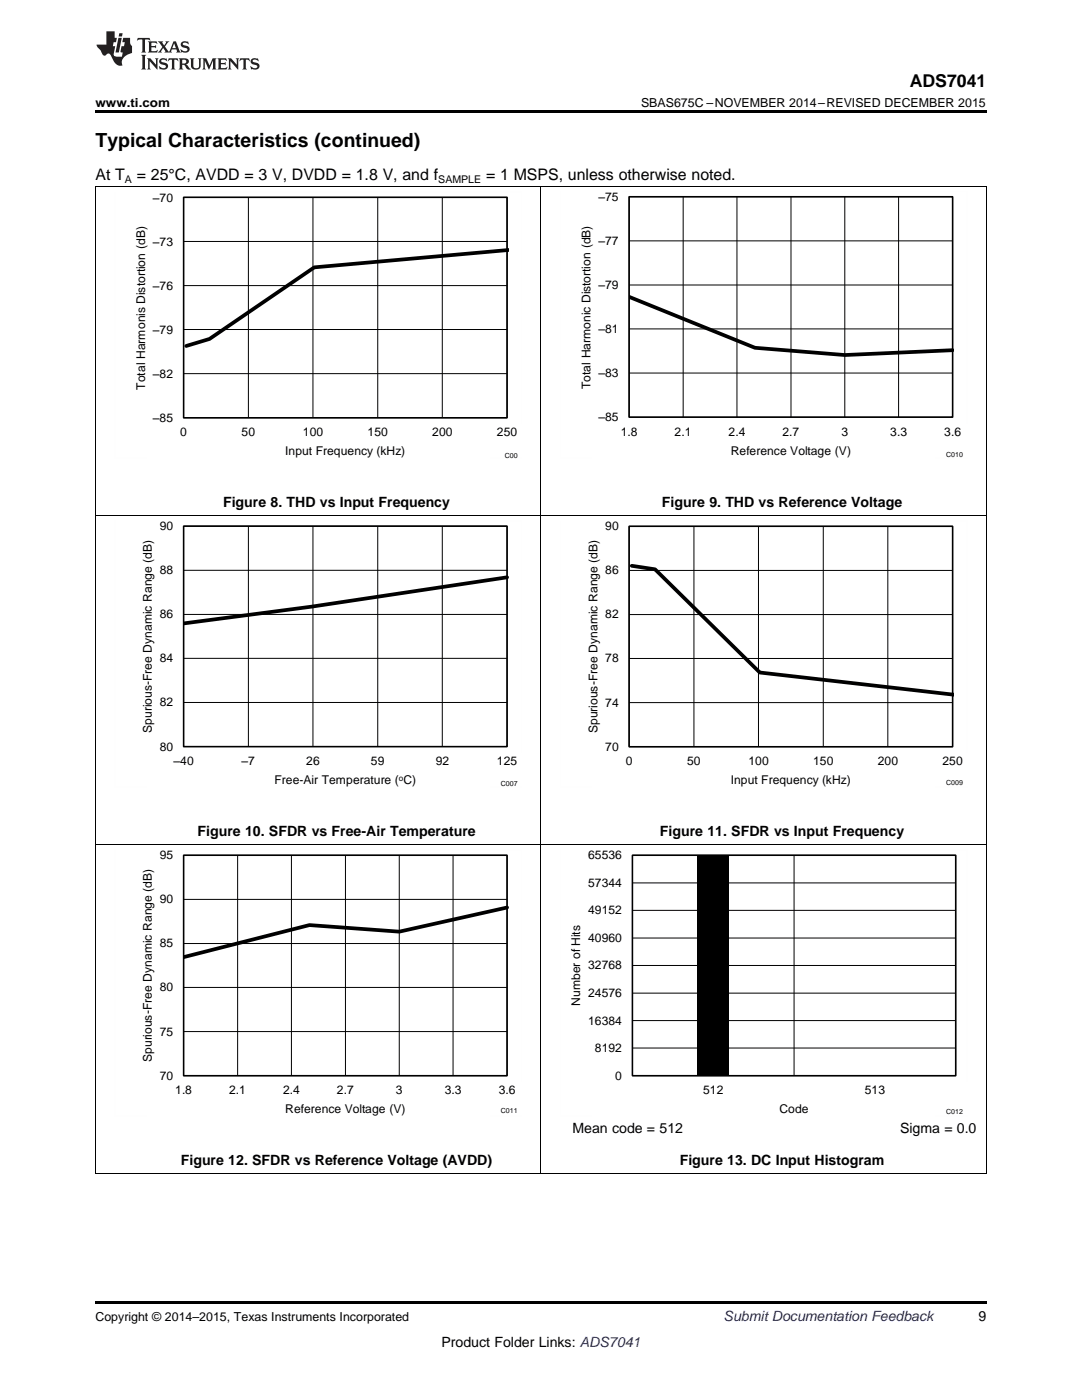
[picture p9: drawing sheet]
<svg xmlns="http://www.w3.org/2000/svg" width="216mm" height="279mm" viewBox="0 0 216 279" stroke-linecap="round" stroke-linejoin="round" font-family="sans-serif">
<path d="M19 22h177.8v.5h-177.8zM139.1 170.7h6.4v44h-6.4zM19 234.2h.2zM196.7 234.2h.1zM19 259.7h177.8v.5h-177.8z" fill="#000"/>
<g fill="none" stroke="#000" stroke-width=".2">
<path d="M19 37.2h177.8M19.1 37.3v196.9M36.6 39.4h64.6v44h-64.6zM49.6 39.4v44M62.4 39.4v44M75.4 39.4v44M88.3 39.4v44M107.9 37.3v196.9M125.5 39.3h64.6v44h-64.6zM136.3 39.3v44M147.1 39.3v44M157.8 39.3v44"/>
<path d="M168.6 39.3v44M179.3 39.3v44M196.8 37.3v196.9M36.6 57h64.6M36.6 48.2h64.6M125.5 56.9h64.6M125.5 48.1h64.6M36.6 74.6h64.6M36.6 65.8h64.6M125.5 74.4h64.6M125.5 65.6h64.6M19 102.9h177.8"/>
<path d="M36.6 105h64.6v44h-64.6zM36.6 113.8h64.6M49.6 105v44M62.4 105v44M75.4 105v44M88.3 105v44M125.5 105h64.6v44h-64.6zM125.5 113.8h64.6M138.5 105v44M151.3 105v44M164.3 105v44M177.2 105v44"/>
<path d="M36.6 131.4h64.6M36.6 122.6h64.6M125.5 131.4h64.6M125.5 122.6h64.6M36.6 140.2h64.6M125.5 140.2h64.6M19 168.5h177.8M36.6 170.7h64.6v44h-64.6zM36.6 179.5h64.6M47.4 170.7v44M58.2 170.7v44M68.9 170.7v44"/>
<path d="M79.7 170.7v44M90.4 170.7v44M126.2 170.7h64.5v44h-64.5zM126.2 176.2h64.5M158.4 170.7v44M36.6 197.1h64.6M36.6 188.3h64.6M126.2 198.2h64.5M126.2 192.7h64.5M126.2 187.2h64.5M126.2 181.7h64.5M36.6 205.9h64.6"/>
<path d="M126.2 209.2h64.5M126.2 203.7h64.5M19 234.2h177.8"/>
</g>
<path d="M36.6 39.4h64.6v44h-64.6zM125.5 39.3h64.6v44h-64.6zM36.6 105h64.6v44h-64.6zM125.5 105h64.6v44h-64.6zM36.6 170.7h64.6v44h-64.6zM126.2 170.7h64.5v44h-64.5z" fill="none" stroke="#000" stroke-width=".31"/>
<path d="M101.4 49.9l-38.7 3.5-20.9 14.2-4.6 1.4M125.5 59.2l25.1 10.2 18 1.5 21.5-1M101.2 115.2l-39.1 5.9-25.5 3.3M126.1 112.9l4.6 .7 20.9 20.6 38.7 4.4M101.2 181.1l-21.5 4.8-18-1.3-25.1 6.4" fill="none" stroke="#000" stroke-width=".74"/>
<g fill="none" stroke="#fefefe" stroke-width=".2" stroke-dasharray=".4 .1" stroke-linecap="butt">
<path d="M22.9 38.3v53.2M35.4 38.3h68.7M104.1 38.3v46.2M111.8 38.2v53.2M124.3 38.2h68.7M193 38.2v46.2M22.9 91.5h6.3M97.8 91.5h6.3M111.8 91.4h6.3M186.7 91.4h6.3M22.9 104v53.2M35.4 104h68.7"/>
<path d="M104.1 104v46.2M111.8 104v53.2M124.3 104h68.7M193 104v46.2M22.9 157.1h6.3M97.8 157.1h6.3M111.8 157.1h6.3M186.7 157.1h6.3M22.9 169.6v53.2M35.4 169.6h68.7M104.1 169.6v46.2M111.8 169.6v53.2"/>
<path d="M124.3 169.6h68.7M193 169.6v46.2M22.9 222.8h6.3M97.8 222.8h6.3M111.8 222.8h6.3M186.7 222.8h6.3"/>
</g>
<g fill="#231f20">
<path d="M27.5 7.6l-.1 .5 .4-.2h.6v.1v2.1l-.2 .4h1l-.3-.4v-2.1l.1-.1h.5l.5 .2-.2-.5zM29.5 8.3l.2 .3v1.5l-.2 .4h1.8l.2-.6a1.04 1.04 0 0 1-1.3 .2v-.7h.6l.3 .2v-.6l-.3 .2h-.6v-.6l.8-.1 .4 .3-.2-.5zM31.5 8.3l.9 1.1-.9 1.1h.8l-.2-.2 .5-.7 .4 .7-.2 .2h1.5l-.1-.2 .1-.4h.9l.1 .4-.2 .2h1l-.3-.3-.7-1.9h-.5l-.9 2-.8-1 .9-1h-.8l.1 .3-.3 .5-.4-.6 .2-.2zM34.7 8.6l.4 1h-.7zM36.3 8.4a.63 .63 0 0 0-.2 .7 .63 .63 0 0 0 .6 .4l.6 .2 .1 .2a.75 .75 0 0 1-.7 .4 .75 .75 0 0 1-.6-.5l.1 .7 .1-.1a1.11 1.11 0 0 0 1.5-.6 1.13 1.13 0 0 0-1.2-.8l-.1-.4a1.04 1.04 0 0 1 1.2 .2l-.2-.5-.1 .1-.5-.2zM28.2 10.9l.2 .4v2.2l-.2 .4h1l-.3-.4v-2.2l.3-.4zM29.3 11.6l.3 .4v1.5l-.3 .4h.8l-.2-.4v-1.3l1.5 1.7v-1.9l.2-.4h-.7l.2 .4v.9l-1.1-1.3zM32 11.8a.62 .62 0 0 0-.2 .7 .62 .62 0 0 0 .6 .4l.6 .1 .1 .3a.76 .76 0 0 1-.7 .3 .76 .76 0 0 1-.6-.4l.1 .7 .1-.1a1.11 1.11 0 0 0 1.5-.6 1.13 1.13 0 0 0-1.2-.8l-.1-.4a1.04 1.04 0 0 1 1.2 .2l-.2-.6-.1 .1-.5-.1zM33.7 11.6l-.2 .6a.61 .61 0 0 1 .8-.3v1.6l-.2 .4h.9l-.2-.4v-1.6a.63 .63 0 0 1 .8 .3l-.2-.6zM35.6 11.6l.3 .4v1.5l-.3 .4h1l-.2-.2v-.8l.5 .2a.76 .76 0 0 0 1.2 .7l-1-1a.58 .58 0 0 0 .6-.5 .58 .58 0 0 0-.5-.6zM36.4 11.9h.1a.45 .45 0 0 1 .5 .1 .45 .45 0 0 1 .1 .5l-.7 .2zM37.9 11.6l.2 .2a2.17 2.17 0 0 0 .3 1.9 .99 .99 0 0 0 1.6-.6v-1.1l.2-.4h-.7l.2 .2a1.92 1.92 0 0 1-.2 1.8 .6 .6 0 0 1-.9-.5v-1.1l.2-.4zM40.4 11.6l.2 .4v1.5l-.2 .4h.7l-.2-.4v-1.4l.8 1.8 .8-1.8v1.4l-.2 .4h.9l-.2-.4v-1.5l.2-.4h-.8l-.6 1.5-.6-1.5zM43.4 11.6l.2 .4v1.5l-.2 .4h1.8l.2-.6a1.04 1.04 0 0 1-1.3 .1v-.6h.5l.4 .2v-.6l-.4 .2h-.5v-.7h.8l.3 .3-.1-.6zM45.5 11.6l.2 .4v1.5l-.2 .4h.7l-.2-.4v-1.3l1.5 1.7v-1.9l.2-.4h-.7l.2 .4v.9l-1.1-1.3zM47.9 11.6l-.1 .6a.61 .61 0 0 1 .8-.3v1.6l-.3 .4h1l-.3-.4 .1-1.6a.63 .63 0 0 1 .7 .3l-.1-.6zM50.2 11.8a.62 .62 0 0 0-.2 .7 .62 .62 0 0 0 .6 .4l.6 .1 .2 .3a.76 .76 0 0 1-.8 .3 .76 .76 0 0 1-.6-.4l.1 .7 .2-.1a1.11 1.11 0 0 0 1.5-.6 1.13 1.13 0 0 0-1.3-.8l-.1-.4a1.04 1.04 0 0 1 1.2 .2l-.1-.6-.2 .1-.5-.1z"/>
<path d="M21.2 6.3v2.6h-1.9l.1 .4 .7 .9a.91 .91 0 0 0 1 .8 .56 .56 0 0 1 .5-.3 .56 .56 0 0 1 .5 .3l.4 .8a1.53 1.53 0 0 0 1.9 1.2 1.54 1.54 0 0 1 1-2.1l.9-.3v-1.4a1.52 1.52 0 0 1-.3-1.6h-1.4l-.2 .8h.5l-.2 .8h-.4l-.2 1v.2l.4 .1-.2 .8a1.93 1.93 0 0 1-1.6-.3l.3-1.8h-.5l.2-.8h.4l.2-.8h-.4v-1.3zM23.6 7.6l-.6 2.9h.7l.6-2.9zM23.8 6.6l-.1 .7h.6l.2-.7z"/>
</g>
<text font-size="3.9" x="19" y="29.3">Typical Characteristics (continued)</text>
<text font-size="3.5" x="181.5" y="17.3">ADS7041</text>
<g font-size="3.2">
<text x="19" y="36">At T</text>
<text x="27.3" y="36">= 25°C, AVDD = 3 V, DVDD = 1.8 V, and f</text>
<text x="97" y="36">= 1 MSPS, unless otherwise noted.</text>
</g>
<g font-size="2.8">
<text x="44.5" y="101.1">Figure 8. THD vs Input Frequency</text>
<text x="132.1" y="101.1">Figure 9. THD vs Reference Voltage</text>
<text x="39.4" y="166.8">Figure 10. SFDR vs Free-Air Temperature</text>
<text x="131.7" y="166.8">Figure 11. SFDR vs Input Frequency</text>
<text x="114.2" y="226.1">Mean code = 512</text>
<text x="179.6" y="226.1">Sigma = 0.0</text>
<text x="36.1" y="232.4">Figure 12. SFDR vs Reference Voltage (AVDD)</text>
<text x="135.6" y="232.4">Figure 13. DC Input Histogram</text>
<text x="195.3" y="263.6">9</text>
<text x="88.1" y="268.9">Product Folder Links: ADS7041</text>
</g>
<text font-size="2.8" fill="#0000c8" x="144.4" y="263.6">Submit Documentation Feedback</text>
<g font-size="2.5">
<text x="19" y="21.4">www.ti.com</text>
<text x="127.9" y="21.4">SBAS675C –NOVEMBER 2014–REVISED DECEMBER 2015</text>
<text x="19" y="263.6">Copyright © 2014–2015, Texas Instruments Incorporated</text>
</g>
<g font-size="2.4">
<text x="30.5" y="40.2">±70</text>
<text x="119.4" y="40.1">±75</text>
<text x="30.5" y="49">±73</text>
<text x="119.4" y="48.9">±77</text>
<text x="30.5" y="57.8">±76</text>
<text x="119.4" y="57.7">±79</text>
<text x="30.5" y="66.6">±79</text>
<text x="119.4" y="66.5">±81</text>
<text x="29" y="77.7" transform="rotate(-90 29 77.7)">Total Harmonis Distortion (dB)</text>
<text x="30.5" y="75.4">±82</text>
<text x="117.9" y="77.6" transform="rotate(-90 117.9 77.6)">Total Harmonic Distortion (dB)</text>
<text x="119.4" y="75.3">±83</text>
<text x="30.5" y="84.2">±85</text>
<text x="36" y="87">0</text>
<text x="48.2" y="87">50</text>
<text x="60.4" y="87">100</text>
<text x="73.4" y="87">150</text>
<text x="86.3" y="87">200</text>
<text x="99.2" y="87">250</text>
<text x="119.4" y="84.1">±85</text>
<text x="123.9" y="86.9">1.8</text>
<text x="134.6" y="86.9">2.1</text>
<text x="145.4" y="86.9">2.4</text>
<text x="156.1" y="86.9">2.7</text>
<text x="167.9" y="86.9">3</text>
<text x="177.7" y="86.9">3.3</text>
<text x="188.4" y="86.9">3.6</text>
<text x="56.9" y="90.9">Input Frequency (kHz)</text>
<text x="145.8" y="90.8">Reference Voltage (V)</text>
<text x="31.9" y="105.8">90</text>
<text x="120.8" y="105.8">90</text>
<text x="31.9" y="114.6">88</text>
<text x="120.8" y="114.6">86</text>
<text x="31.9" y="123.4">86</text>
<text x="120.8" y="123.4">82</text>
<text x="31.9" y="132.2">84</text>
<text x="120.8" y="132.2">78</text>
<text x="31.9" y="141">82</text>
<text x="120.8" y="141">74</text>
<text x="30.3" y="146.3" transform="rotate(-90 30.3 146.3)">Spurious-Free Dynamic Range (dB)</text>
<text x="31.9" y="149.8">80</text>
<text x="119.2" y="146.3" transform="rotate(-90 119.2 146.3)">Spurious-Free Dynamic Range (dB)</text>
<text x="120.8" y="149.8">70</text>
<text x="34.6" y="152.8">±40</text>
<text x="48.2" y="152.8">±7</text>
<text x="61.1" y="152.7">26</text>
<text x="74" y="152.7">59</text>
<text x="86.9" y="152.7">92</text>
<text x="99.2" y="152.7">125</text>
<text x="124.9" y="152.7">0</text>
<text x="137.1" y="152.7">50</text>
<text x="149.3" y="152.7">100</text>
<text x="162.3" y="152.7">150</text>
<text x="175.2" y="152.7">200</text>
<text x="188.1" y="152.7">250</text>
<text x="54.8" y="156.5">Free-Air Temperature ( C)</text>
<text x="145.8" y="156.5">Input Frequency (kHz)</text>
<text x="31.9" y="171.5">95</text>
<text x="117.3" y="171.5">65536</text>
<text x="117.3" y="177">57344</text>
<text x="31.9" y="180.3">90</text>
<text x="117.3" y="182.5">49152</text>
<text x="31.9" y="189.1">85</text>
<text x="117.3" y="188">40960</text>
<text x="31.9" y="197.9">80</text>
<text x="117.3" y="193.5">32768</text>
<text x="115.8" y="200.8" transform="rotate(-90 115.8 200.8)">Number of Hits</text>
<text x="117.3" y="199">24576</text>
<text x="31.9" y="206.7">75</text>
<text x="117.3" y="204.5">16384</text>
<text x="118.7" y="210">8192</text>
<text x="30.3" y="212" transform="rotate(-90 30.3 212)">Spurious-Free Dynamic Range (dB)</text>
<text x="31.9" y="215.5">70</text>
<text x="122.8" y="215.5">0</text>
<text x="35" y="218.4">1.8</text>
<text x="45.7" y="218.4">2.1</text>
<text x="56.5" y="218.4">2.4</text>
<text x="67.2" y="218.4">2.7</text>
<text x="79" y="218.4">3</text>
<text x="88.8" y="218.4">3.3</text>
<text x="99.5" y="218.4">3.6</text>
<text x="140.3" y="218.4">512</text>
<text x="172.6" y="218.4">513</text>
<text x="56.9" y="222.2">Reference Voltage (V)</text>
<text x="155.5" y="222.2">Code</text>
</g>
<g font-size="2.1">
<text x="24.9" y="36.6">A</text>
<text x="87.5" y="36.6">SAMPLE</text>
</g>
<text font-size="1.6" x="79.6" y="155.8">o</text>
<g font-size="1.4">
<text x="100.7" y="91.4">C00</text>
<text x="188.8" y="91.2">C010</text>
<text x="99.9" y="156.9">C007</text>
<text x="188.8" y="156.7">C009</text>
<text x="99.9" y="222.2">C011</text>
<text x="188.8" y="222.3">C012</text>
</g>
</svg>
